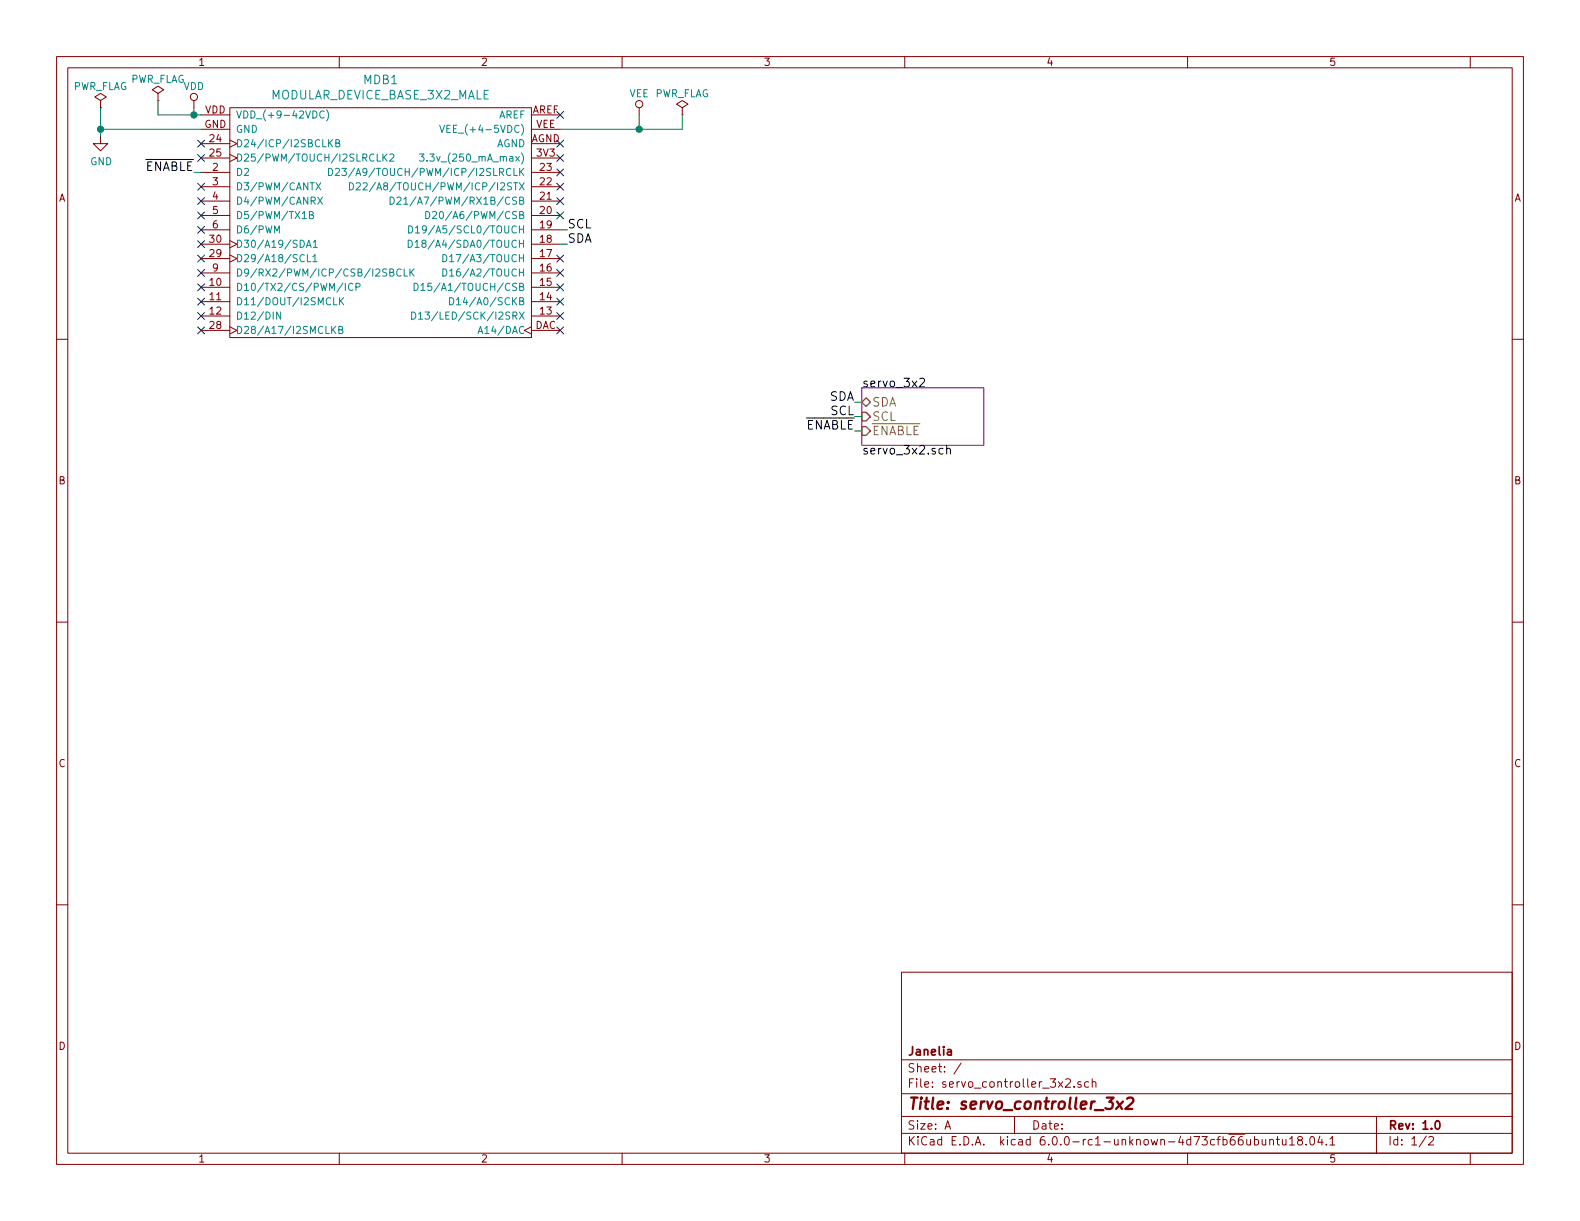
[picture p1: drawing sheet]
EESchema Schematic File Version 4
EELAYER 29 0
EELAYER END
$Descr A 11000 8500
encoding utf-8
Sheet 1 2
Title "servo_controller_3x2"
Date ""
Rev "1.0"
Comp "Janelia"
Comment1 ""
Comment2 ""
Comment3 ""
Comment4 ""
$EndDescr
$Comp
L servo_controller_3x2:MODULAR_DEVICE_BASE_3X2_MALE MDB1
U 1 1
P 2650 1550
F 0 "MDB1" H 2650 2547 60  0000 C CNN
F 1 "MODULAR_DEVICE_BASE_3X2_MALE" H 2650 2441 60  0000 C CNN
F 2 "servo_controller_3x2:MODULAR_DEVICE_BASE_3X2_MALE" H 600 1050 60  0001 C CNN
F 3 "" H 650 2750 60  0000 C CNN
F 4 "digikey" H 600 1150 60  0001 C CNN "Vendor"
F 5 "S1011E-16-ND" H 600 1250 60  0001 C CNN "PartNumber"
F 6 "16 Position Header Through Hole Male Pins" H 600 1350 60  0001 C CNN "Description"
F 7 "2" H 1900 1250 60  0001 C CNN "PartCount"
	1    2650 1550
	1    0    0    -1  
$EndComp
$Comp
L power:VDD #PWR02
U 1 1
P 1350 750
F 0 "#PWR02" H 100 -400 50  0001 C CNN
F 1 "VDD" H 1350 900 50  0000 C CNN
F 2 "" H 100 -250 50  0001 C CNN
F 3 "" H 100 -250 50  0001 C CNN
	1    1350 750 
	1    0    0    -1  
$EndComp
$Comp
L power:PWR_FLAG #FLG02
U 1 1
P 1100 700
F 0 "#FLG02" H -150 -225 50  0001 C CNN
F 1 "PWR_FLAG" H 1100 850 50  0000 C CNN
F 2 "" H -150 -300 50  0001 C CNN
F 3 "" H -150 -300 50  0001 C CNN
	1    1100 700 
	1    0    0    -1  
$EndComp
Wire Wire Line
	1100 700  1100 800 
Wire Wire Line
	1100 800  1350 800 
Wire Wire Line
	1350 750  1350 800 
Connection ~ 1350 800 
$Comp
L power:GND #PWR01
U 1 1
P 700 950
F 0 "#PWR01" H -500 -650 50  0001 C CNN
F 1 "GND" H 705 777 50  0000 C CNN
F 2 "" H -500 -400 50  0001 C CNN
F 3 "" H -500 -400 50  0001 C CNN
	1    700  950 
	1    0    0    -1  
$EndComp
$Comp
L power:PWR_FLAG #FLG01
U 1 1
P 700 750
F 0 "#FLG01" H -550 -175 50  0001 C CNN
F 1 "PWR_FLAG" H 700 900 50  0000 C CNN
F 2 "" H -550 -250 50  0001 C CNN
F 3 "" H -550 -250 50  0001 C CNN
	1    700  750 
	1    0    0    -1  
$EndComp
Wire Wire Line
	700  750  700  900 
Wire Wire Line
	700  900  1400 900 
Connection ~ 700  900 
NoConn ~ 1400 1000
NoConn ~ 1400 1100
NoConn ~ 1400 1300
NoConn ~ 1400 1400
NoConn ~ 1400 1500
NoConn ~ 1400 1600
NoConn ~ 1400 1700
NoConn ~ 1400 1800
NoConn ~ 1400 1900
NoConn ~ 1400 2000
NoConn ~ 1400 2100
NoConn ~ 1400 2200
NoConn ~ 1400 2300
NoConn ~ 3900 800 
NoConn ~ 3900 1000
NoConn ~ 3900 1100
NoConn ~ 3900 1200
NoConn ~ 3900 1300
NoConn ~ 3900 1400
NoConn ~ 3900 1500
NoConn ~ 3900 1800
NoConn ~ 3900 1900
NoConn ~ 3900 2000
NoConn ~ 3900 2100
NoConn ~ 3900 2200
NoConn ~ 3900 2300
$Comp
L power:VEE #PWR03
U 1 1
P 4450 800
F 0 "#PWR03" H 200 -50 50  0001 C CNN
F 1 "VEE" H 4450 950 50  0000 C CNN
F 2 "" H 200 100 50  0001 C CNN
F 3 "" H 200 100 50  0001 C CNN
	1    4450 800 
	1    0    0    -1  
$EndComp
$Comp
L power:PWR_FLAG #FLG03
U 1 1
P 4750 800
F 0 "#FLG03" H 3500 -125 50  0001 C CNN
F 1 "PWR_FLAG" H 4750 950 50  0000 C CNN
F 2 "" H 3500 -200 50  0001 C CNN
F 3 "" H 3500 -200 50  0001 C CNN
	1    4750 800 
	1    0    0    -1  
$EndComp
Wire Wire Line
	4750 800  4750 900 
Wire Wire Line
	4750 900  4450 900 
Wire Wire Line
	4450 800  4450 900 
Connection ~ 4450 900 
Wire Wire Line
	1350 800  1400 800 
Wire Wire Line
	700  900  700  950 
Wire Wire Line
	4450 900  3900 900 
$Sheet
S 6000 2700 850  400 
U 5BFC35F6
F0 "servo_3x2" 60
F1 "servo_3x2.sch" 60
F2 "SDA" B L 6000 2800 60 
F3 "SCL" I L 6000 2900 60 
F4 "~ENABLE" I L 6000 3000 60 
$EndSheet
Wire Wire Line
	3900 1700 3950 1700
Wire Wire Line
	3900 1600 3950 1600
Text Label 3950 1700 0    60   ~ 0
SDA
Text Label 3950 1600 0    60   ~ 0
SCL
Wire Wire Line
	1400 1200 1350 1200
Text Label 1350 1200 2    60   ~ 0
~ENABLE
Wire Wire Line
	6000 2800 5950 2800
Wire Wire Line
	6000 2900 5950 2900
Wire Wire Line
	6000 3000 5950 3000
Text Label 5950 3000 2    60   ~ 0
~ENABLE
Text Label 5950 2800 2    60   ~ 0
SDA
Text Label 5950 2900 2    60   ~ 0
SCL
$EndSCHEMATC
